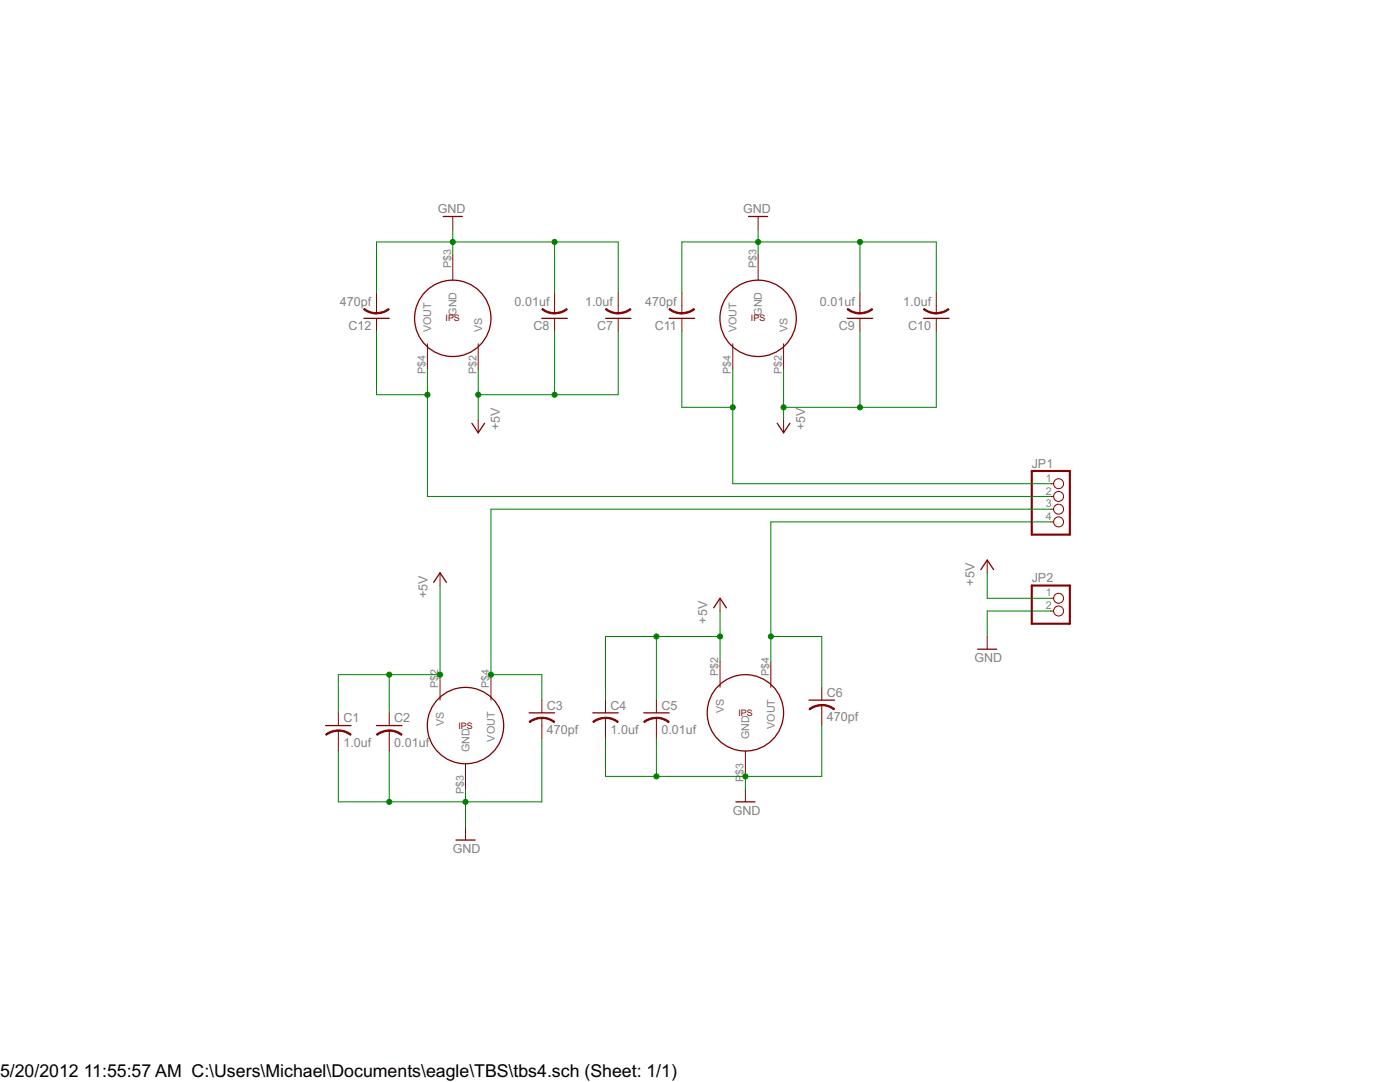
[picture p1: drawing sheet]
<?xml version="1.0" encoding="utf-8"?>
<!DOCTYPE eagle SYSTEM "eagle.dtd">
<eagle version="6.2">
<drawing>
<settings>
<setting alwaysvectorfont="no"/>
<setting verticaltext="up"/>
</settings>
<grid distance="0.1" unitdist="inch" unit="inch" style="lines" multiple="1" display="no" altdistance="0.01" altunitdist="inch" altunit="inch"/>
<schematic xreflabel="%F%N/%S.%C%R" xrefpart="/%S.%C%R">
<libraries>
<library name="freescaleX">
<symbols>
<symbol name="MPXV5050VC6T1">
<circle x="0" y="0" radius="7.62" width="0.254" layer="94"/>
<text x="0" y="0" size="1.27" layer="94" align="center">IPS</text>
<pin name="VS" x="-5.08" y="10.16" length="middle" direction="pwr" rot="R270"/>
<pin name="VOUT" x="5.08" y="10.16" length="middle" direction="out" rot="R270"/>
<pin name="GND" x="0" y="-12.7" length="middle" direction="pwr" rot="R90"/>
</symbol>
</symbols>
<devicesets>
<deviceset name="MPXV5050VC6T1">
<gates>
<gate name="G$1" symbol="MPXV5050VC6T1" x="0" y="0"/>
</gates>
<devices>
<device name="" package="SOP-CASE-482A">
<connects>
<connect gate="G$1" pin="GND" pad="P$3"/>
<connect gate="G$1" pin="VOUT" pad="P$4"/>
<connect gate="G$1" pin="VS" pad="P$2"/>
</connects>
<technologies>
<technology name=""/>
</technologies>
</device>
</devices>
</deviceset>
</devicesets>
</library>
<library name="resistor">
<symbols>
<symbol name="C-US">
<wire x1="-2.54" y1="0" x2="2.54" y2="0" width="0.254" layer="94"/>
<wire x1="0" y1="-1.016" x2="0" y2="-2.54" width="0.1524" layer="94"/>
<wire x1="0" y1="-1" x2="2.4892" y2="-1.8542" width="0.254" layer="94" curve="-37.878202" cap="flat"/>
<wire x1="-2.4668" y1="-1.8504" x2="0" y2="-1.0161" width="0.254" layer="94" curve="-37.373024" cap="flat"/>
<text x="1.016" y="0.635" size="1.778" layer="95">&gt;NAME</text>
<text x="1.016" y="-4.191" size="1.778" layer="96">&gt;VALUE</text>
<pin name="1" x="0" y="2.54" visible="off" length="short" direction="pas" swaplevel="1" rot="R270"/>
<pin name="2" x="0" y="-5.08" visible="off" length="short" direction="pas" swaplevel="1" rot="R90"/>
</symbol>
</symbols>
<devicesets>
<deviceset name="C-US" prefix="C" uservalue="yes">
<gates>
<gate name="G$1" symbol="C-US" x="0" y="0"/>
</gates>
<devices>
<device name="C0402" package="C0402">
<connects>
<connect gate="G$1" pin="1" pad="1"/>
<connect gate="G$1" pin="2" pad="2"/>
</connects>
<technologies>
<technology name=""/>
</technologies>
</device>
<device name="C0504" package="C0504">
<connects>
<connect gate="G$1" pin="1" pad="1"/>
<connect gate="G$1" pin="2" pad="2"/>
</connects>
<technologies>
<technology name=""/>
</technologies>
</device>
<device name="C0603" package="C0603">
<connects>
<connect gate="G$1" pin="1" pad="1"/>
<connect gate="G$1" pin="2" pad="2"/>
</connects>
<technologies>
<technology name=""/>
</technologies>
</device>
<device name="C0805" package="C0805">
<connects>
<connect gate="G$1" pin="1" pad="1"/>
<connect gate="G$1" pin="2" pad="2"/>
</connects>
<technologies>
<technology name=""/>
</technologies>
</device>
<device name="C1005" package="C1005">
<connects>
<connect gate="G$1" pin="1" pad="1"/>
<connect gate="G$1" pin="2" pad="2"/>
</connects>
<technologies>
<technology name=""/>
</technologies>
</device>
<device name="C1206" package="C1206">
<connects>
<connect gate="G$1" pin="1" pad="1"/>
<connect gate="G$1" pin="2" pad="2"/>
</connects>
<technologies>
<technology name=""/>
</technologies>
</device>
<device name="C1210" package="C1210">
<connects>
<connect gate="G$1" pin="1" pad="1"/>
<connect gate="G$1" pin="2" pad="2"/>
</connects>
<technologies>
<technology name=""/>
</technologies>
</device>
<device name="C1310" package="C1310">
<connects>
<connect gate="G$1" pin="1" pad="1"/>
<connect gate="G$1" pin="2" pad="2"/>
</connects>
<technologies>
<technology name=""/>
</technologies>
</device>
<device name="C1608" package="C1608">
<connects>
<connect gate="G$1" pin="1" pad="1"/>
<connect gate="G$1" pin="2" pad="2"/>
</connects>
<technologies>
<technology name=""/>
</technologies>
</device>
<device name="C1812" package="C1812">
<connects>
<connect gate="G$1" pin="1" pad="1"/>
<connect gate="G$1" pin="2" pad="2"/>
</connects>
<technologies>
<technology name=""/>
</technologies>
</device>
<device name="C1825" package="C1825">
<connects>
<connect gate="G$1" pin="1" pad="1"/>
<connect gate="G$1" pin="2" pad="2"/>
</connects>
<technologies>
<technology name=""/>
</technologies>
</device>
<device name="C2012" package="C2012">
<connects>
<connect gate="G$1" pin="1" pad="1"/>
<connect gate="G$1" pin="2" pad="2"/>
</connects>
<technologies>
<technology name=""/>
</technologies>
</device>
<device name="C3216" package="C3216">
<connects>
<connect gate="G$1" pin="1" pad="1"/>
<connect gate="G$1" pin="2" pad="2"/>
</connects>
<technologies>
<technology name=""/>
</technologies>
</device>
<device name="C3225" package="C3225">
<connects>
<connect gate="G$1" pin="1" pad="1"/>
<connect gate="G$1" pin="2" pad="2"/>
</connects>
<technologies>
<technology name=""/>
</technologies>
</device>
<device name="C4532" package="C4532">
<connects>
<connect gate="G$1" pin="1" pad="1"/>
<connect gate="G$1" pin="2" pad="2"/>
</connects>
<technologies>
<technology name=""/>
</technologies>
</device>
<device name="C4564" package="C4564">
<connects>
<connect gate="G$1" pin="1" pad="1"/>
<connect gate="G$1" pin="2" pad="2"/>
</connects>
<technologies>
<technology name=""/>
</technologies>
</device>
<device name="025-024X044" package="C025-024X044">
<connects>
<connect gate="G$1" pin="1" pad="1"/>
<connect gate="G$1" pin="2" pad="2"/>
</connects>
<technologies>
<technology name=""/>
</technologies>
</device>
<device name="025-025X050" package="C025-025X050">
<connects>
<connect gate="G$1" pin="1" pad="1"/>
<connect gate="G$1" pin="2" pad="2"/>
</connects>
<technologies>
<technology name=""/>
</technologies>
</device>
<device name="025-030X050" package="C025-030X050">
<connects>
<connect gate="G$1" pin="1" pad="1"/>
<connect gate="G$1" pin="2" pad="2"/>
</connects>
<technologies>
<technology name=""/>
</technologies>
</device>
<device name="025-040X050" package="C025-040X050">
<connects>
<connect gate="G$1" pin="1" pad="1"/>
<connect gate="G$1" pin="2" pad="2"/>
</connects>
<technologies>
<technology name=""/>
</technologies>
</device>
<device name="025-050X050" package="C025-050X050">
<connects>
<connect gate="G$1" pin="1" pad="1"/>
<connect gate="G$1" pin="2" pad="2"/>
</connects>
<technologies>
<technology name=""/>
</technologies>
</device>
<device name="025-060X050" package="C025-060X050">
<connects>
<connect gate="G$1" pin="1" pad="1"/>
<connect gate="G$1" pin="2" pad="2"/>
</connects>
<technologies>
<technology name=""/>
</technologies>
</device>
<device name="C025_050-024X070" package="C025_050-024X070">
<connects>
<connect gate="G$1" pin="1" pad="1"/>
<connect gate="G$1" pin="2" pad="2"/>
</connects>
<technologies>
<technology name=""/>
</technologies>
</device>
<device name="025_050-025X075" package="C025_050-025X075">
<connects>
<connect gate="G$1" pin="1" pad="1"/>
<connect gate="G$1" pin="2" pad="2"/>
</connects>
<technologies>
<technology name=""/>
</technologies>
</device>
<device name="025_050-035X075" package="C025_050-035X075">
<connects>
<connect gate="G$1" pin="1" pad="1"/>
<connect gate="G$1" pin="2" pad="2"/>
</connects>
<technologies>
<technology name=""/>
</technologies>
</device>
<device name="025_050-045X075" package="C025_050-045X075">
<connects>
<connect gate="G$1" pin="1" pad="1"/>
<connect gate="G$1" pin="2" pad="2"/>
</connects>
<technologies>
<technology name=""/>
</technologies>
</device>
<device name="025_050-055X075" package="C025_050-055X075">
<connects>
<connect gate="G$1" pin="1" pad="1"/>
<connect gate="G$1" pin="2" pad="2"/>
</connects>
<technologies>
<technology name=""/>
</technologies>
</device>
<device name="050-024X044" package="C050-024X044">
<connects>
<connect gate="G$1" pin="1" pad="1"/>
<connect gate="G$1" pin="2" pad="2"/>
</connects>
<technologies>
<technology name=""/>
</technologies>
</device>
<device name="050-025X075" package="C050-025X075">
<connects>
<connect gate="G$1" pin="1" pad="1"/>
<connect gate="G$1" pin="2" pad="2"/>
</connects>
<technologies>
<technology name=""/>
</technologies>
</device>
<device name="050-045X075" package="C050-045X075">
<connects>
<connect gate="G$1" pin="1" pad="1"/>
<connect gate="G$1" pin="2" pad="2"/>
</connects>
<technologies>
<technology name=""/>
</technologies>
</device>
<device name="050-030X075" package="C050-030X075">
<connects>
<connect gate="G$1" pin="1" pad="1"/>
<connect gate="G$1" pin="2" pad="2"/>
</connects>
<technologies>
<technology name=""/>
</technologies>
</device>
<device name="050-050X075" package="C050-050X075">
<connects>
<connect gate="G$1" pin="1" pad="1"/>
<connect gate="G$1" pin="2" pad="2"/>
</connects>
<technologies>
<technology name=""/>
</technologies>
</device>
<device name="050-055X075" package="C050-055X075">
<connects>
<connect gate="G$1" pin="1" pad="1"/>
<connect gate="G$1" pin="2" pad="2"/>
</connects>
<technologies>
<technology name=""/>
</technologies>
</device>
<device name="050-075X075" package="C050-075X075">
<connects>
<connect gate="G$1" pin="1" pad="1"/>
<connect gate="G$1" pin="2" pad="2"/>
</connects>
<technologies>
<technology name=""/>
</technologies>
</device>
<device name="050H075X075" package="C050H075X075">
<connects>
<connect gate="G$1" pin="1" pad="1"/>
<connect gate="G$1" pin="2" pad="2"/>
</connects>
<technologies>
<technology name=""/>
</technologies>
</device>
<device name="075-032X103" package="C075-032X103">
<connects>
<connect gate="G$1" pin="1" pad="1"/>
<connect gate="G$1" pin="2" pad="2"/>
</connects>
<technologies>
<technology name=""/>
</technologies>
</device>
<device name="075-042X103" package="C075-042X103">
<connects>
<connect gate="G$1" pin="1" pad="1"/>
<connect gate="G$1" pin="2" pad="2"/>
</connects>
<technologies>
<technology name=""/>
</technologies>
</device>
<device name="075-052X106" package="C075-052X106">
<connects>
<connect gate="G$1" pin="1" pad="1"/>
<connect gate="G$1" pin="2" pad="2"/>
</connects>
<technologies>
<technology name=""/>
</technologies>
</device>
<device name="102-043X133" package="C102-043X133">
<connects>
<connect gate="G$1" pin="1" pad="1"/>
<connect gate="G$1" pin="2" pad="2"/>
</connects>
<technologies>
<technology name=""/>
</technologies>
</device>
<device name="102-054X133" package="C102-054X133">
<connects>
<connect gate="G$1" pin="1" pad="1"/>
<connect gate="G$1" pin="2" pad="2"/>
</connects>
<technologies>
<technology name=""/>
</technologies>
</device>
<device name="102-064X133" package="C102-064X133">
<connects>
<connect gate="G$1" pin="1" pad="1"/>
<connect gate="G$1" pin="2" pad="2"/>
</connects>
<technologies>
<technology name=""/>
</technologies>
</device>
<device name="102_152-062X184" package="C102_152-062X184">
<connects>
<connect gate="G$1" pin="1" pad="1"/>
<connect gate="G$1" pin="2" pad="2"/>
</connects>
<technologies>
<technology name=""/>
</technologies>
</device>
<device name="150-054X183" package="C150-054X183">
<connects>
<connect gate="G$1" pin="1" pad="1"/>
<connect gate="G$1" pin="2" pad="2"/>
</connects>
<technologies>
<technology name=""/>
</technologies>
</device>
<device name="150-064X183" package="C150-064X183">
<connects>
<connect gate="G$1" pin="1" pad="1"/>
<connect gate="G$1" pin="2" pad="2"/>
</connects>
<technologies>
<technology name=""/>
</technologies>
</device>
<device name="150-072X183" package="C150-072X183">
<connects>
<connect gate="G$1" pin="1" pad="1"/>
<connect gate="G$1" pin="2" pad="2"/>
</connects>
<technologies>
<technology name=""/>
</technologies>
</device>
<device name="150-084X183" package="C150-084X183">
<connects>
<connect gate="G$1" pin="1" pad="1"/>
<connect gate="G$1" pin="2" pad="2"/>
</connects>
<technologies>
<technology name=""/>
</technologies>
</device>
<device name="150-091X182" package="C150-091X182">
<connects>
<connect gate="G$1" pin="1" pad="1"/>
<connect gate="G$1" pin="2" pad="2"/>
</connects>
<technologies>
<technology name=""/>
</technologies>
</device>
<device name="225-062X268" package="C225-062X268">
<connects>
<connect gate="G$1" pin="1" pad="1"/>
<connect gate="G$1" pin="2" pad="2"/>
</connects>
<technologies>
<technology name=""/>
</technologies>
</device>
<device name="225-074X268" package="C225-074X268">
<connects>
<connect gate="G$1" pin="1" pad="1"/>
<connect gate="G$1" pin="2" pad="2"/>
</connects>
<technologies>
<technology name=""/>
</technologies>
</device>
<device name="225-087X268" package="C225-087X268">
<connects>
<connect gate="G$1" pin="1" pad="1"/>
<connect gate="G$1" pin="2" pad="2"/>
</connects>
<technologies>
<technology name=""/>
</technologies>
</device>
<device name="225-108X268" package="C225-108X268">
<connects>
<connect gate="G$1" pin="1" pad="1"/>
<connect gate="G$1" pin="2" pad="2"/>
</connects>
<technologies>
<technology name=""/>
</technologies>
</device>
<device name="225-113X268" package="C225-113X268">
<connects>
<connect gate="G$1" pin="1" pad="1"/>
<connect gate="G$1" pin="2" pad="2"/>
</connects>
<technologies>
<technology name=""/>
</technologies>
</device>
<device name="275-093X316" package="C275-093X316">
<connects>
<connect gate="G$1" pin="1" pad="1"/>
<connect gate="G$1" pin="2" pad="2"/>
</connects>
<technologies>
<technology name=""/>
</technologies>
</device>
<device name="275-113X316" package="C275-113X316">
<connects>
<connect gate="G$1" pin="1" pad="1"/>
<connect gate="G$1" pin="2" pad="2"/>
</connects>
<technologies>
<technology name=""/>
</technologies>
</device>
<device name="275-134X316" package="C275-134X316">
<connects>
<connect gate="G$1" pin="1" pad="1"/>
<connect gate="G$1" pin="2" pad="2"/>
</connects>
<technologies>
<technology name=""/>
</technologies>
</device>
<device name="275-205X316" package="C275-205X316">
<connects>
<connect gate="G$1" pin="1" pad="1"/>
<connect gate="G$1" pin="2" pad="2"/>
</connects>
<technologies>
<technology name=""/>
</technologies>
</device>
<device name="325-137X374" package="C325-137X374">
<connects>
<connect gate="G$1" pin="1" pad="1"/>
<connect gate="G$1" pin="2" pad="2"/>
</connects>
<technologies>
<technology name=""/>
</technologies>
</device>
<device name="325-162X374" package="C325-162X374">
<connects>
<connect gate="G$1" pin="1" pad="1"/>
<connect gate="G$1" pin="2" pad="2"/>
</connects>
<technologies>
<technology name=""/>
</technologies>
</device>
<device name="325-182X374" package="C325-182X374">
<connects>
<connect gate="G$1" pin="1" pad="1"/>
<connect gate="G$1" pin="2" pad="2"/>
</connects>
<technologies>
<technology name=""/>
</technologies>
</device>
<device name="375-192X418" package="C375-192X418">
<connects>
<connect gate="G$1" pin="1" pad="1"/>
<connect gate="G$1" pin="2" pad="2"/>
</connects>
<technologies>
<technology name=""/>
</technologies>
</device>
<device name="375-203X418" package="C375-203X418">
<connects>
<connect gate="G$1" pin="1" pad="1"/>
<connect gate="G$1" pin="2" pad="2"/>
</connects>
<technologies>
<technology name=""/>
</technologies>
</device>
<device name="050-035X075" package="C050-035X075">
<connects>
<connect gate="G$1" pin="1" pad="1"/>
<connect gate="G$1" pin="2" pad="2"/>
</connects>
<technologies>
<technology name=""/>
</technologies>
</device>
<device name="375-155X418" package="C375-155X418">
<connects>
<connect gate="G$1" pin="1" pad="1"/>
<connect gate="G$1" pin="2" pad="2"/>
</connects>
<technologies>
<technology name=""/>
</technologies>
</device>
<device name="075-063X106" package="C075-063X106">
<connects>
<connect gate="G$1" pin="1" pad="1"/>
<connect gate="G$1" pin="2" pad="2"/>
</connects>
<technologies>
<technology name=""/>
</technologies>
</device>
<device name="275-154X316" package="C275-154X316">
<connects>
<connect gate="G$1" pin="1" pad="1"/>
<connect gate="G$1" pin="2" pad="2"/>
</connects>
<technologies>
<technology name=""/>
</technologies>
</device>
<device name="275-173X316" package="C275-173X316">
<connects>
<connect gate="G$1" pin="1" pad="1"/>
<connect gate="G$1" pin="2" pad="2"/>
</connects>
<technologies>
<technology name=""/>
</technologies>
</device>
<device name="C0402K" package="C0402K">
<connects>
<connect gate="G$1" pin="1" pad="1"/>
<connect gate="G$1" pin="2" pad="2"/>
</connects>
<technologies>
<technology name=""/>
</technologies>
</device>
<device name="C0603K" package="C0603K">
<connects>
<connect gate="G$1" pin="1" pad="1"/>
<connect gate="G$1" pin="2" pad="2"/>
</connects>
<technologies>
<technology name=""/>
</technologies>
</device>
<device name="C0805K" package="C0805K">
<connects>
<connect gate="G$1" pin="1" pad="1"/>
<connect gate="G$1" pin="2" pad="2"/>
</connects>
<technologies>
<technology name=""/>
</technologies>
</device>
<device name="C1206K" package="C1206K">
<connects>
<connect gate="G$1" pin="1" pad="1"/>
<connect gate="G$1" pin="2" pad="2"/>
</connects>
<technologies>
<technology name=""/>
</technologies>
</device>
<device name="C1210K" package="C1210K">
<connects>
<connect gate="G$1" pin="1" pad="1"/>
<connect gate="G$1" pin="2" pad="2"/>
</connects>
<technologies>
<technology name=""/>
</technologies>
</device>
<device name="C1812K" package="C1812K">
<connects>
<connect gate="G$1" pin="1" pad="1"/>
<connect gate="G$1" pin="2" pad="2"/>
</connects>
<technologies>
<technology name=""/>
</technologies>
</device>
<device name="C1825K" package="C1825K">
<connects>
<connect gate="G$1" pin="1" pad="1"/>
<connect gate="G$1" pin="2" pad="2"/>
</connects>
<technologies>
<technology name=""/>
</technologies>
</device>
<device name="C2220K" package="C2220K">
<connects>
<connect gate="G$1" pin="1" pad="1"/>
<connect gate="G$1" pin="2" pad="2"/>
</connects>
<technologies>
<technology name=""/>
</technologies>
</device>
<device name="C2225K" package="C2225K">
<connects>
<connect gate="G$1" pin="1" pad="1"/>
<connect gate="G$1" pin="2" pad="2"/>
</connects>
<technologies>
<technology name=""/>
</technologies>
</device>
</devices>
</deviceset>
</devicesets>
</library>
<library name="supply1">
<symbols>
<symbol name="+5V">
<wire x1="1.27" y1="-1.905" x2="0" y2="0" width="0.254" layer="94"/>
<wire x1="0" y1="0" x2="-1.27" y2="-1.905" width="0.254" layer="94"/>
<text x="-2.54" y="-5.08" size="1.778" layer="96" rot="R90">&gt;VALUE</text>
<pin name="+5V" x="0" y="-2.54" visible="off" length="short" direction="sup" rot="R90"/>
</symbol>
<symbol name="GND">
<wire x1="-1.905" y1="0" x2="1.905" y2="0" width="0.254" layer="94"/>
<text x="-2.54" y="-2.54" size="1.778" layer="96">&gt;VALUE</text>
<pin name="GND" x="0" y="2.54" visible="off" length="short" direction="sup" rot="R270"/>
</symbol>
</symbols>
<devicesets>
<deviceset name="+5V" prefix="P+">
<gates>
<gate name="1" symbol="+5V" x="0" y="0"/>
</gates>
<devices>
<device name="">
<technologies>
<technology name=""/>
</technologies>
</device>
</devices>
</deviceset>
<deviceset name="GND" prefix="GND">
<gates>
<gate name="1" symbol="GND" x="0" y="0"/>
</gates>
<devices>
<device name="">
<technologies>
<technology name=""/>
</technologies>
</device>
</devices>
</deviceset>
</devicesets>
</library>
<library name="pinhead">
<symbols>
<symbol name="PINHD4">
<wire x1="-6.35" y1="-5.08" x2="1.27" y2="-5.08" width="0.4064" layer="94"/>
<wire x1="1.27" y1="-5.08" x2="1.27" y2="7.62" width="0.4064" layer="94"/>
<wire x1="1.27" y1="7.62" x2="-6.35" y2="7.62" width="0.4064" layer="94"/>
<wire x1="-6.35" y1="7.62" x2="-6.35" y2="-5.08" width="0.4064" layer="94"/>
<text x="-6.35" y="8.255" size="1.778" layer="95">&gt;NAME</text>
<text x="-6.35" y="-7.62" size="1.778" layer="96">&gt;VALUE</text>
<pin name="1" x="-2.54" y="5.08" visible="pad" length="short" direction="pas" function="dot"/>
<pin name="2" x="-2.54" y="2.54" visible="pad" length="short" direction="pas" function="dot"/>
<pin name="3" x="-2.54" y="0" visible="pad" length="short" direction="pas" function="dot"/>
<pin name="4" x="-2.54" y="-2.54" visible="pad" length="short" direction="pas" function="dot"/>
</symbol>
<symbol name="PINHD2">
<wire x1="-6.35" y1="-2.54" x2="1.27" y2="-2.54" width="0.4064" layer="94"/>
<wire x1="1.27" y1="-2.54" x2="1.27" y2="5.08" width="0.4064" layer="94"/>
<wire x1="1.27" y1="5.08" x2="-6.35" y2="5.08" width="0.4064" layer="94"/>
<wire x1="-6.35" y1="5.08" x2="-6.35" y2="-2.54" width="0.4064" layer="94"/>
<text x="-6.35" y="5.715" size="1.778" layer="95">&gt;NAME</text>
<text x="-6.35" y="-5.08" size="1.778" layer="96">&gt;VALUE</text>
<pin name="1" x="-2.54" y="2.54" visible="pad" length="short" direction="pas" function="dot"/>
<pin name="2" x="-2.54" y="0" visible="pad" length="short" direction="pas" function="dot"/>
</symbol>
</symbols>
<devicesets>
<deviceset name="PINHD-1X4" prefix="JP" uservalue="yes">
<gates>
<gate name="A" symbol="PINHD4" x="0" y="0"/>
</gates>
<devices>
<device name="" package="1X04">
<connects>
<connect gate="A" pin="1" pad="1"/>
<connect gate="A" pin="2" pad="2"/>
<connect gate="A" pin="3" pad="3"/>
<connect gate="A" pin="4" pad="4"/>
</connects>
<technologies>
<technology name=""/>
</technologies>
</device>
<device name="/90" package="1X04/90">
<connects>
<connect gate="A" pin="1" pad="1"/>
<connect gate="A" pin="2" pad="2"/>
<connect gate="A" pin="3" pad="3"/>
<connect gate="A" pin="4" pad="4"/>
</connects>
<technologies>
<technology name=""/>
</technologies>
</device>
</devices>
</deviceset>
<deviceset name="PINHD-1X2" prefix="JP" uservalue="yes">
<gates>
<gate name="G$1" symbol="PINHD2" x="0" y="0"/>
</gates>
<devices>
<device name="" package="1X02">
<connects>
<connect gate="G$1" pin="1" pad="1"/>
<connect gate="G$1" pin="2" pad="2"/>
</connects>
<technologies>
<technology name=""/>
</technologies>
</device>
<device name="/90" package="1X02/90">
<connects>
<connect gate="G$1" pin="1" pad="1"/>
<connect gate="G$1" pin="2" pad="2"/>
</connects>
<technologies>
<technology name=""/>
</technologies>
</device>
</devices>
</deviceset>
</devicesets>
</library>
</libraries>
<attributes>
</attributes>
<variantdefs>
</variantdefs>
<classes>
<class number="0" name="default" width="0" drill="0">
</class>
</classes>
<parts>
<part name="IPS3" library="freescaleX" deviceset="MPXV5050VC6T1" device="" value=""/>
<part name="IPS4" library="freescaleX" deviceset="MPXV5050VC6T1" device="" value=""/>
<part name="IPS1" library="freescaleX" deviceset="MPXV5050VC6T1" device="" value=""/>
<part name="IPS2" library="freescaleX" deviceset="MPXV5050VC6T1" device="" value=""/>
<part name="C1" library="resistor" deviceset="C-US" device="C0603" value="1.0uf"/>
<part name="C2" library="resistor" deviceset="C-US" device="C0603" value="0.01uf"/>
<part name="C3" library="resistor" deviceset="C-US" device="C0603" value="470pf"/>
<part name="P+1" library="supply1" deviceset="+5V" device=""/>
<part name="JP1" library="pinhead" deviceset="PINHD-1X4" device=""/>
<part name="JP2" library="pinhead" deviceset="PINHD-1X2" device=""/>
<part name="P+2" library="supply1" deviceset="+5V" device=""/>
<part name="GND4" library="supply1" deviceset="GND" device=""/>
<part name="GND5" library="supply1" deviceset="GND" device=""/>
<part name="C4" library="resistor" deviceset="C-US" device="C0603" value="1.0uf"/>
<part name="C5" library="resistor" deviceset="C-US" device="C0603" value="0.01uf"/>
<part name="C6" library="resistor" deviceset="C-US" device="C0603" value="470pf"/>
<part name="GND6" library="supply1" deviceset="GND" device=""/>
<part name="P+3" library="supply1" deviceset="+5V" device=""/>
<part name="GND1" library="supply1" deviceset="GND" device=""/>
<part name="GND2" library="supply1" deviceset="GND" device=""/>
<part name="C7" library="resistor" deviceset="C-US" device="C0603" value="1.0uf"/>
<part name="C8" library="resistor" deviceset="C-US" device="C0603" value="0.01uf"/>
<part name="C9" library="resistor" deviceset="C-US" device="C0603" value="0.01uf"/>
<part name="C10" library="resistor" deviceset="C-US" device="C0603" value="1.0uf"/>
<part name="C11" library="resistor" deviceset="C-US" device="C0603" value="470pf"/>
<part name="C12" library="resistor" deviceset="C-US" device="C0603" value="470pf"/>
<part name="P+4" library="supply1" deviceset="+5V" device=""/>
<part name="P+5" library="supply1" deviceset="+5V" device=""/>
</parts>
<sheets>
<sheet>
<plain>
</plain>
<instances>
<instance part="IPS3" gate="G$1" x="38.1" y="33.02"/>
<instance part="IPS4" gate="G$1" x="93.98" y="35.56"/>
<instance part="IPS1" gate="G$1" x="96.52" y="114.3" rot="R180"/>
<instance part="IPS2" gate="G$1" x="35.56" y="114.3" rot="R180"/>
<instance part="C1" gate="G$1" x="12.7" y="33.02"/>
<instance part="C2" gate="G$1" x="22.86" y="33.02"/>
<instance part="C3" gate="G$1" x="53.34" y="35.56"/>
<instance part="P+1" gate="1" x="33.02" y="63.5"/>
<instance part="JP1" gate="A" x="157.48" y="76.2"/>
<instance part="JP2" gate="G$1" x="157.48" y="55.88"/>
<instance part="P+2" gate="1" x="142.24" y="66.04"/>
<instance part="GND4" gate="1" x="142.24" y="48.26"/>
<instance part="GND5" gate="1" x="38.1" y="10.16"/>
<instance part="C4" gate="G$1" x="66.04" y="35.56"/>
<instance part="C5" gate="G$1" x="76.2" y="35.56"/>
<instance part="C6" gate="G$1" x="109.22" y="38.1"/>
<instance part="GND6" gate="1" x="93.98" y="17.78"/>
<instance part="P+3" gate="1" x="88.9" y="58.42"/>
<instance part="GND1" gate="1" x="35.56" y="134.62" rot="R180"/>
<instance part="GND2" gate="1" x="96.52" y="134.62" rot="R180"/>
<instance part="C7" gate="G$1" x="68.58" y="114.3" rot="R180"/>
<instance part="C8" gate="G$1" x="55.88" y="114.3" rot="R180"/>
<instance part="C9" gate="G$1" x="116.84" y="114.3" rot="R180"/>
<instance part="C10" gate="G$1" x="132.08" y="114.3" rot="R180"/>
<instance part="C11" gate="G$1" x="81.28" y="114.3" rot="R180"/>
<instance part="C12" gate="G$1" x="20.32" y="114.3" rot="R180"/>
<instance part="P+4" gate="1" x="40.64" y="91.44" rot="R180"/>
<instance part="P+5" gate="1" x="101.6" y="91.44" rot="R180"/>
</instances>
<busses>
</busses>
<nets>
<net name="+5V" class="0">
<segment>
<pinref part="IPS3" gate="G$1" pin="VS"/>
<pinref part="P+1" gate="1" pin="+5V"/>
<wire x1="33.02" y1="43.18" x2="33.02" y2="60.96" width="0.1524" layer="91"/>
<pinref part="C2" gate="G$1" pin="1"/>
<wire x1="33.02" y1="43.18" x2="22.86" y2="43.18" width="0.1524" layer="91"/>
<wire x1="22.86" y1="43.18" x2="22.86" y2="35.56" width="0.1524" layer="91"/>
<pinref part="C1" gate="G$1" pin="1"/>
<wire x1="22.86" y1="43.18" x2="12.7" y2="43.18" width="0.1524" layer="91"/>
<wire x1="12.7" y1="43.18" x2="12.7" y2="35.56" width="0.1524" layer="91"/>
<junction x="22.86" y="43.18"/>
<junction x="33.02" y="43.18"/>
</segment>
<segment>
<pinref part="IPS4" gate="G$1" pin="VS"/>
<pinref part="P+3" gate="1" pin="+5V"/>
<wire x1="88.9" y1="45.72" x2="88.9" y2="50.8" width="0.1524" layer="91"/>
<pinref part="C5" gate="G$1" pin="1"/>
<wire x1="88.9" y1="50.8" x2="88.9" y2="55.88" width="0.1524" layer="91"/>
<wire x1="88.9" y1="50.8" x2="76.2" y2="50.8" width="0.1524" layer="91"/>
<wire x1="76.2" y1="50.8" x2="76.2" y2="38.1" width="0.1524" layer="91"/>
<pinref part="C4" gate="G$1" pin="1"/>
<wire x1="76.2" y1="50.8" x2="66.04" y2="50.8" width="0.1524" layer="91"/>
<wire x1="66.04" y1="50.8" x2="66.04" y2="38.1" width="0.1524" layer="91"/>
<junction x="88.9" y="50.8"/>
<junction x="76.2" y="50.8"/>
</segment>
<segment>
<pinref part="IPS2" gate="G$1" pin="VS"/>
<pinref part="P+4" gate="1" pin="+5V"/>
<wire x1="40.64" y1="104.14" x2="40.64" y2="99.06" width="0.1524" layer="91"/>
<pinref part="C8" gate="G$1" pin="1"/>
<wire x1="40.64" y1="99.06" x2="40.64" y2="93.98" width="0.1524" layer="91"/>
<wire x1="40.64" y1="99.06" x2="55.88" y2="99.06" width="0.1524" layer="91"/>
<wire x1="55.88" y1="99.06" x2="55.88" y2="111.76" width="0.1524" layer="91"/>
<pinref part="C7" gate="G$1" pin="1"/>
<wire x1="55.88" y1="99.06" x2="68.58" y2="99.06" width="0.1524" layer="91"/>
<wire x1="68.58" y1="99.06" x2="68.58" y2="111.76" width="0.1524" layer="91"/>
<junction x="40.64" y="99.06"/>
<junction x="55.88" y="99.06"/>
</segment>
<segment>
<pinref part="IPS1" gate="G$1" pin="VS"/>
<pinref part="P+5" gate="1" pin="+5V"/>
<wire x1="101.6" y1="104.14" x2="101.6" y2="96.52" width="0.1524" layer="91"/>
<pinref part="C9" gate="G$1" pin="1"/>
<wire x1="101.6" y1="96.52" x2="101.6" y2="93.98" width="0.1524" layer="91"/>
<wire x1="101.6" y1="96.52" x2="116.84" y2="96.52" width="0.1524" layer="91"/>
<wire x1="116.84" y1="96.52" x2="116.84" y2="111.76" width="0.1524" layer="91"/>
<junction x="101.6" y="96.52"/>
<pinref part="C10" gate="G$1" pin="1"/>
<wire x1="116.84" y1="96.52" x2="132.08" y2="96.52" width="0.1524" layer="91"/>
<wire x1="132.08" y1="96.52" x2="132.08" y2="111.76" width="0.1524" layer="91"/>
<junction x="116.84" y="96.52"/>
</segment>
<segment>
<pinref part="JP2" gate="G$1" pin="1"/>
<pinref part="P+2" gate="1" pin="+5V"/>
<wire x1="154.94" y1="58.42" x2="142.24" y2="58.42" width="0.1524" layer="91"/>
<wire x1="142.24" y1="58.42" x2="142.24" y2="63.5" width="0.1524" layer="91"/>
</segment>
</net>
<net name="GND" class="0">
<segment>
<pinref part="GND5" gate="1" pin="GND"/>
<pinref part="IPS3" gate="G$1" pin="GND"/>
<wire x1="38.1" y1="12.7" x2="38.1" y2="17.78" width="0.1524" layer="91"/>
<pinref part="C2" gate="G$1" pin="2"/>
<wire x1="38.1" y1="17.78" x2="38.1" y2="20.32" width="0.1524" layer="91"/>
<wire x1="38.1" y1="17.78" x2="22.86" y2="17.78" width="0.1524" layer="91"/>
<wire x1="22.86" y1="27.94" x2="22.86" y2="17.78" width="0.1524" layer="91"/>
<pinref part="C1" gate="G$1" pin="2"/>
<wire x1="22.86" y1="17.78" x2="12.7" y2="17.78" width="0.1524" layer="91"/>
<wire x1="12.7" y1="17.78" x2="12.7" y2="27.94" width="0.1524" layer="91"/>
<pinref part="C3" gate="G$1" pin="2"/>
<wire x1="38.1" y1="17.78" x2="53.34" y2="17.78" width="0.1524" layer="91"/>
<wire x1="53.34" y1="17.78" x2="53.34" y2="30.48" width="0.1524" layer="91"/>
<junction x="22.86" y="17.78"/>
<junction x="38.1" y="17.78"/>
</segment>
<segment>
<pinref part="IPS4" gate="G$1" pin="GND"/>
<pinref part="GND6" gate="1" pin="GND"/>
<wire x1="93.98" y1="20.32" x2="93.98" y2="22.86" width="0.1524" layer="91"/>
<pinref part="C5" gate="G$1" pin="2"/>
<wire x1="93.98" y1="22.86" x2="76.2" y2="22.86" width="0.1524" layer="91"/>
<wire x1="76.2" y1="22.86" x2="76.2" y2="30.48" width="0.1524" layer="91"/>
<pinref part="C4" gate="G$1" pin="2"/>
<wire x1="76.2" y1="22.86" x2="66.04" y2="22.86" width="0.1524" layer="91"/>
<wire x1="66.04" y1="22.86" x2="66.04" y2="30.48" width="0.1524" layer="91"/>
<pinref part="C6" gate="G$1" pin="2"/>
<wire x1="93.98" y1="22.86" x2="109.22" y2="22.86" width="0.1524" layer="91"/>
<wire x1="109.22" y1="22.86" x2="109.22" y2="33.02" width="0.1524" layer="91"/>
<junction x="76.2" y="22.86"/>
<junction x="93.98" y="22.86"/>
</segment>
<segment>
<pinref part="GND2" gate="1" pin="GND"/>
<pinref part="IPS1" gate="G$1" pin="GND"/>
<wire x1="96.52" y1="132.08" x2="96.52" y2="129.54" width="0.1524" layer="91"/>
<pinref part="C11" gate="G$1" pin="2"/>
<wire x1="96.52" y1="129.54" x2="96.52" y2="127" width="0.1524" layer="91"/>
<wire x1="96.52" y1="129.54" x2="81.28" y2="129.54" width="0.1524" layer="91"/>
<wire x1="81.28" y1="129.54" x2="81.28" y2="119.38" width="0.1524" layer="91"/>
<pinref part="C9" gate="G$1" pin="2"/>
<wire x1="96.52" y1="129.54" x2="116.84" y2="129.54" width="0.1524" layer="91"/>
<wire x1="116.84" y1="129.54" x2="116.84" y2="119.38" width="0.1524" layer="91"/>
<junction x="96.52" y="129.54"/>
<pinref part="C10" gate="G$1" pin="2"/>
<wire x1="116.84" y1="129.54" x2="132.08" y2="129.54" width="0.1524" layer="91"/>
<wire x1="132.08" y1="129.54" x2="132.08" y2="119.38" width="0.1524" layer="91"/>
<junction x="116.84" y="129.54"/>
</segment>
<segment>
<pinref part="GND1" gate="1" pin="GND"/>
<pinref part="IPS2" gate="G$1" pin="GND"/>
<wire x1="35.56" y1="132.08" x2="35.56" y2="129.54" width="0.1524" layer="91"/>
<pinref part="C12" gate="G$1" pin="2"/>
<wire x1="35.56" y1="129.54" x2="35.56" y2="127" width="0.1524" layer="91"/>
<wire x1="35.56" y1="129.54" x2="20.32" y2="129.54" width="0.1524" layer="91"/>
<wire x1="20.32" y1="129.54" x2="20.32" y2="119.38" width="0.1524" layer="91"/>
<pinref part="C8" gate="G$1" pin="2"/>
<wire x1="35.56" y1="129.54" x2="55.88" y2="129.54" width="0.1524" layer="91"/>
<wire x1="55.88" y1="129.54" x2="55.88" y2="119.38" width="0.1524" layer="91"/>
<pinref part="C7" gate="G$1" pin="2"/>
<wire x1="55.88" y1="129.54" x2="68.58" y2="129.54" width="0.1524" layer="91"/>
<wire x1="68.58" y1="129.54" x2="68.58" y2="119.38" width="0.1524" layer="91"/>
<junction x="55.88" y="129.54"/>
<junction x="35.56" y="129.54"/>
</segment>
<segment>
<pinref part="JP2" gate="G$1" pin="2"/>
<pinref part="GND4" gate="1" pin="GND"/>
<wire x1="154.94" y1="55.88" x2="142.24" y2="55.88" width="0.1524" layer="91"/>
<wire x1="142.24" y1="55.88" x2="142.24" y2="50.8" width="0.1524" layer="91"/>
</segment>
</net>
<net name="OUTPUT2" class="0">
<segment>
<pinref part="IPS3" gate="G$1" pin="VOUT"/>
<pinref part="C3" gate="G$1" pin="1"/>
<wire x1="43.18" y1="43.18" x2="53.34" y2="43.18" width="0.1524" layer="91"/>
<wire x1="53.34" y1="43.18" x2="53.34" y2="38.1" width="0.1524" layer="91"/>
<pinref part="JP1" gate="A" pin="3"/>
<wire x1="154.94" y1="76.2" x2="43.18" y2="76.2" width="0.1524" layer="91"/>
<wire x1="43.18" y1="76.2" x2="43.18" y2="43.18" width="0.1524" layer="91"/>
<junction x="43.18" y="43.18"/>
</segment>
</net>
<net name="OUTPUT1" class="0">
<segment>
<pinref part="IPS4" gate="G$1" pin="VOUT"/>
<wire x1="99.06" y1="45.72" x2="99.06" y2="50.8" width="0.1524" layer="91"/>
<pinref part="C6" gate="G$1" pin="1"/>
<wire x1="99.06" y1="50.8" x2="109.22" y2="50.8" width="0.1524" layer="91"/>
<wire x1="109.22" y1="50.8" x2="109.22" y2="40.64" width="0.1524" layer="91"/>
<pinref part="JP1" gate="A" pin="4"/>
<wire x1="154.94" y1="73.66" x2="99.06" y2="73.66" width="0.1524" layer="91"/>
<wire x1="99.06" y1="73.66" x2="99.06" y2="50.8" width="0.1524" layer="91"/>
<junction x="99.06" y="50.8"/>
</segment>
</net>
<net name="OUTPUT3" class="0">
<segment>
<pinref part="IPS2" gate="G$1" pin="VOUT"/>
<wire x1="30.48" y1="104.14" x2="30.48" y2="99.06" width="0.1524" layer="91"/>
<pinref part="C12" gate="G$1" pin="1"/>
<wire x1="30.48" y1="99.06" x2="20.32" y2="99.06" width="0.1524" layer="91"/>
<wire x1="20.32" y1="99.06" x2="20.32" y2="111.76" width="0.1524" layer="91"/>
<pinref part="JP1" gate="A" pin="2"/>
<wire x1="154.94" y1="78.74" x2="30.48" y2="78.74" width="0.1524" layer="91"/>
<wire x1="30.48" y1="78.74" x2="30.48" y2="99.06" width="0.1524" layer="91"/>
<junction x="30.48" y="99.06"/>
</segment>
</net>
<net name="OUTPUT4" class="0">
<segment>
<pinref part="IPS1" gate="G$1" pin="VOUT"/>
<wire x1="91.44" y1="104.14" x2="91.44" y2="96.52" width="0.1524" layer="91"/>
<pinref part="C11" gate="G$1" pin="1"/>
<wire x1="91.44" y1="96.52" x2="81.28" y2="96.52" width="0.1524" layer="91"/>
<wire x1="81.28" y1="96.52" x2="81.28" y2="111.76" width="0.1524" layer="91"/>
<pinref part="JP1" gate="A" pin="1"/>
<wire x1="154.94" y1="81.28" x2="91.44" y2="81.28" width="0.1524" layer="91"/>
<wire x1="91.44" y1="81.28" x2="91.44" y2="96.52" width="0.1524" layer="91"/>
<junction x="91.44" y="96.52"/>
</segment>
</net>
</nets>
</sheet>
</sheets>
<errors>
<approved hash="104,1,33.02,43.18,IPS3,VS,+5V,,,"/>
<approved hash="104,1,88.9,45.72,IPS4,VS,+5V,,,"/>
<approved hash="104,1,101.6,104.14,IPS1,VS,+5V,,,"/>
<approved hash="104,1,40.64,104.14,IPS2,VS,+5V,,,"/>
<approved hash="115,1,155.177,78.8712,JP1,,,,,"/>
<approved hash="115,1,155.177,58.5512,JP2,,,,,"/>
</errors>
</schematic>
</drawing>
</eagle>
